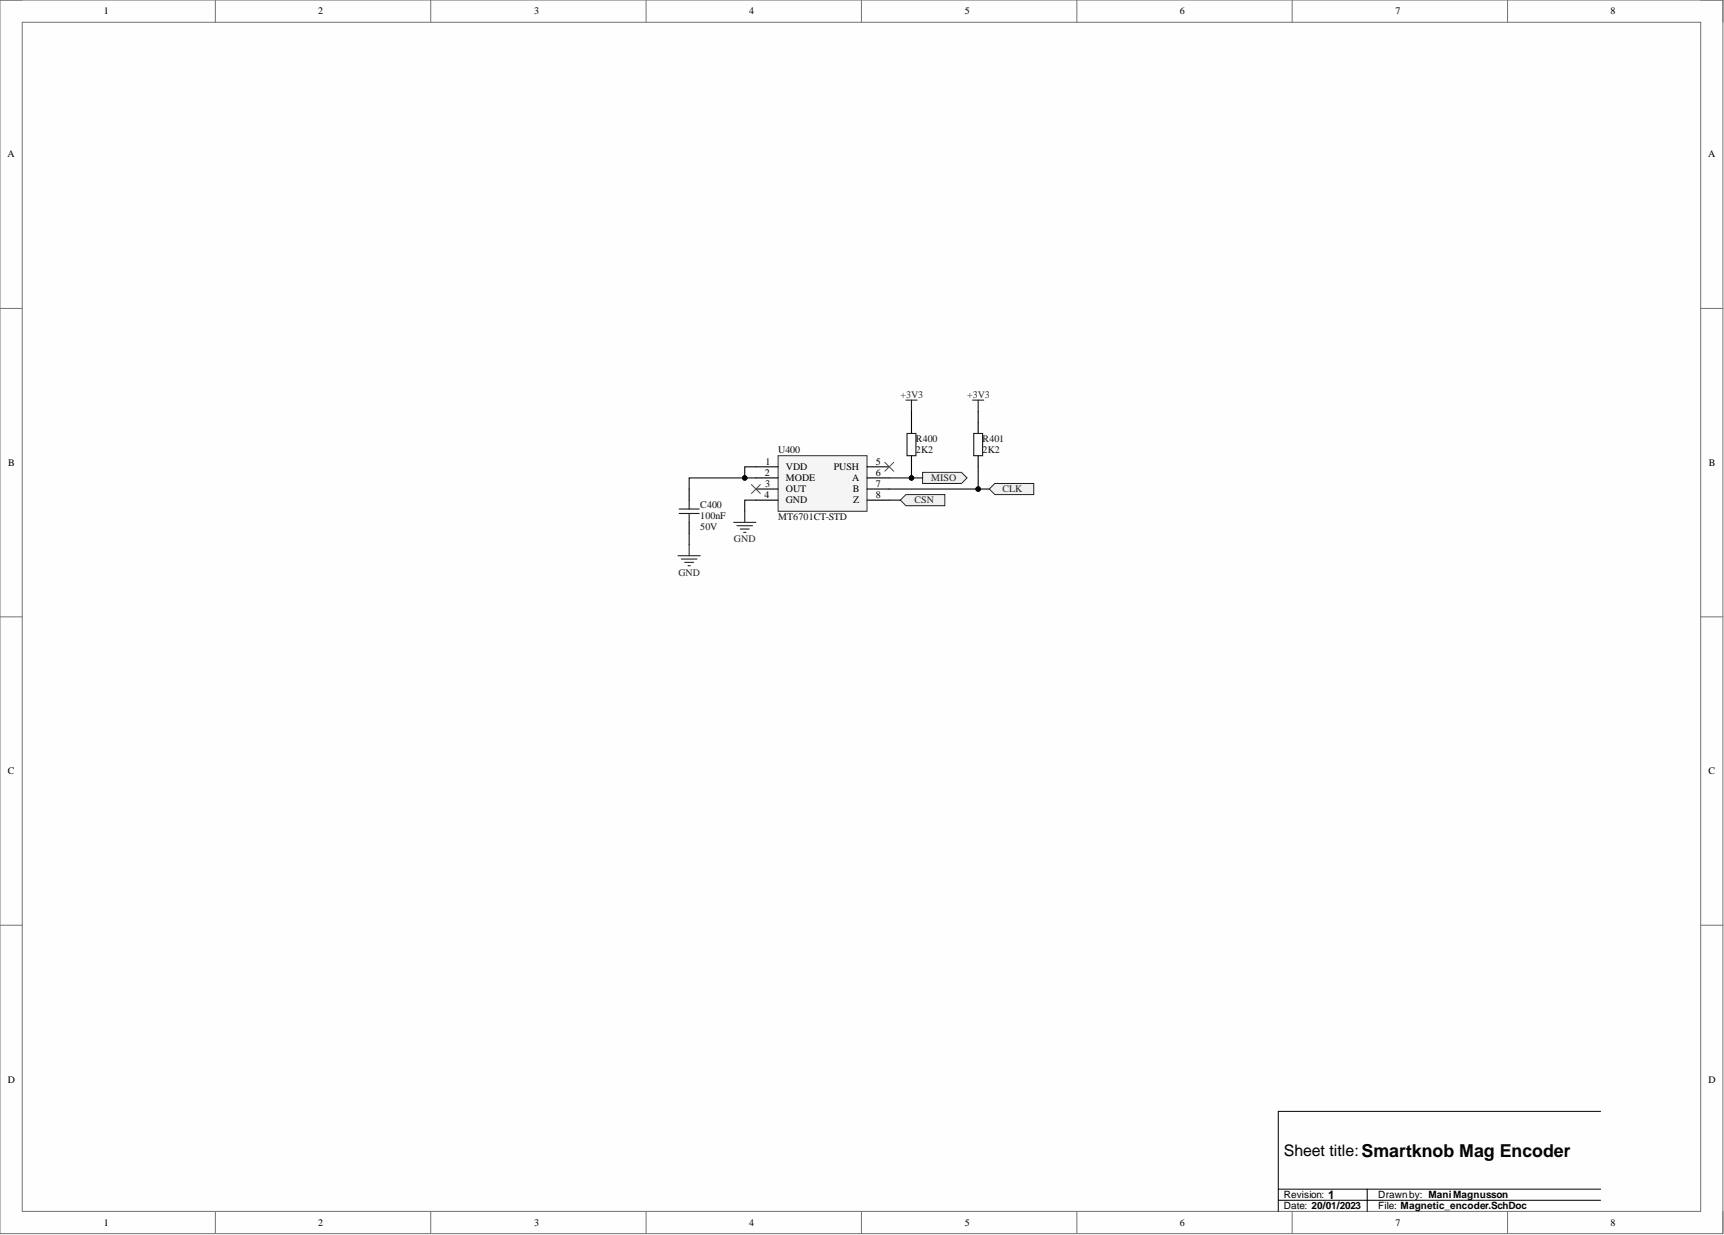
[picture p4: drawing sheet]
<svg xmlns="http://www.w3.org/2000/svg" width="393mm" height="282mm" viewBox="0 0 393 282" stroke-linecap="round" stroke-linejoin="round" font-family="sans-serif">
<path d="M0 0h393.1v281.6h-393.1z" fill-rule="evenodd" fill="#fefefe"/>
<path d="M0 0h393.1v281.6h-393.1z" fill="none" stroke="#727272" stroke-width=".23"/>
<path d="M5.1 5.1h382.9v271.4h-382.9z" fill-rule="evenodd" fill="#fefefe"/>
<g fill="none" stroke="#727272" stroke-width=".23">
<path d="M0 0h5.1M5.1 5.1h382.9v271.4h-382.9zM49.1 0v5.1M98.3 0v5.1M147.4 0v5.1M196.5 0v5.1M245.7 0v5.1M294.8 0v5.1M344 0v5.1M388 0h5.1v5.1M0 70.4h5.1M388 70.4h5.1"/>
<path d="M0 140.8h5.1M388 140.8h5.1M0 211.2h5.1M388 211.2h5.1M49.1 276.5v5.1M98.3 276.5v5.1M147.4 276.5v5.1M196.5 276.5v5.1M245.7 276.5v5.1M294.8 276.5v5.1M344 276.5v5.1M393.1 276.5v5.1"/>
</g>
<path d="M365.2 253.7h-73.5v22.8M291.7 271.4h73.5M291.7 273.9h73.5M311.9 271.4v5.1" fill="none" stroke="#000" stroke-width=".23"/>
<path d="M177.5 104h20.3v12.7h-20.3z" fill-rule="evenodd" fill="#f5f5f5"/>
<path d="M177.5 104h20.3v12.7h-20.3z" fill="none" stroke="#2e2e2e" stroke-width=".23"/>
<path d="M157.2 111.6v2.6M157.2 119.2v2.6M172.5 106.5h5M172.5 109.1h5M172.5 111.6h5M172.5 114.2h5M197.8 106.5h5.1M197.8 109.1h5.1M197.8 111.6h5.1M197.8 114.2h5.1" fill="none" stroke="#000" stroke-width=".25"/>
<path d="M155 116.2h4.5M155 117.2h4.5M157.2 114.2v2M157.2 117.2v2" fill="none" stroke="#1c1c1c" stroke-width=".25"/>
<path d="M171.4 110.6l2.1 2M173.5 110.6l-2.1 2M201.9 105.5l2 2.1M203.9 105.5l-2 2.1" fill="none" stroke="#4c4c4c" stroke-width=".23"/>
<path d="M167.4 119.2h5.1M168.1 120h3.6M169.9 116.7v2.5M154.7 126.8h5.1M155.5 127.6h3.5M156.2 128.4h2.1M157 129.1h.5M157.2 124.3v2.5M168.9 120.7h2M169.7 121.5h.5" fill="none" stroke="#262626" stroke-width=".25"/>
<path d="M227 110.3h8.9v2.6h-8.9l-1.3-1.3z" fill-rule="evenodd" fill="#f0f0f0"/>
<path d="M227 110.3h8.9v2.6h-8.9l-1.3-1.3z" fill="none" stroke="#262626" stroke-width=".23"/>
<path d="M206.7 112.9h8.9v2.5h-8.9l-1.3-1.2z" fill-rule="evenodd" fill="#f0f0f0"/>
<path d="M206.7 112.9h8.9v2.5h-8.9l-1.3-1.2z" fill="none" stroke="#262626" stroke-width=".23"/>
<path d="M210.5 107.8h8.9l1.2 1.3-1.2 1.2h-8.9z" fill-rule="evenodd" fill="#f0f0f0"/>
<path d="M210.5 107.8h8.9l1.2 1.3-1.2 1.2h-8.9z" fill="none" stroke="#262626" stroke-width=".23"/>
<path d="M208 96.4v2.5M223.2 96.4v2.5M208 104v2.5M223.2 104v2.5" fill="none" stroke="#000" stroke-width=".25"/>
<path d="M206.9 98.9h2.1v5.1h-2.1zM222.2 98.9h2v5.1h-2z" fill="none" stroke="#1c1c1c" stroke-width=".25"/>
<path d="M172.5 106.5h-2.6v2.6h2.6" fill="none" stroke="#0e0e0e" stroke-width=".25"/>
<circle cx="169.9" cy="109.1" r=".51" fill="#0e0e0e"/>
<circle cx="169.9" cy="109.1" r=".51" fill="none" stroke="#0e0e0e" stroke-width=".23"/>
<path d="M169.9 109.1h-12.7v2.5" fill="none" stroke="#0e0e0e" stroke-width=".25"/>
<circle cx="169.9" cy="109.1" r=".51" fill="#0e0e0e"/>
<circle cx="169.9" cy="109.1" r=".51" fill="none" stroke="#0e0e0e" stroke-width=".23"/>
<path d="M172.5 114.2h-2.6v2.5M202.9 111.6h22.8M202.9 114.2h2.5M157.2 121.8v2.5" fill="none" stroke="#0e0e0e" stroke-width=".25"/>
<circle cx="223.2" cy="111.6" r=".51" fill="#0e0e0e"/>
<circle cx="223.2" cy="111.6" r=".51" fill="none" stroke="#0e0e0e" stroke-width=".23"/>
<path d="M202.9 109.1h7.6" fill="none" stroke="#0e0e0e" stroke-width=".25"/>
<circle cx="208" cy="109.1" r=".51" fill="#0e0e0e"/>
<circle cx="208" cy="109.1" r=".51" fill="none" stroke="#0e0e0e" stroke-width=".23"/>
<path d="M223.2 106.5v5.1" fill="none" stroke="#0e0e0e" stroke-width=".25"/>
<circle cx="223.2" cy="111.6" r=".51" fill="#0e0e0e"/>
<circle cx="223.2" cy="111.6" r=".51" fill="none" stroke="#0e0e0e" stroke-width=".23"/>
<path d="M208 106.5v2.6" fill="none" stroke="#0e0e0e" stroke-width=".25"/>
<circle cx="208" cy="109.1" r=".51" fill="#0e0e0e"/>
<circle cx="208" cy="109.1" r=".51" fill="none" stroke="#0e0e0e" stroke-width=".23"/>
<path d="M206.7 91.3h2.5M208 91.3v2.6M221.9 91.3h2.5M223.2 91.3v2.6" fill="none" stroke="#262626" stroke-width=".25"/>
<path d="M208 93.9v2.5M223.2 93.9v2.5" fill="none" stroke="#0e0e0e" stroke-width=".25"/>
<text font-size="3.6" x="292.9" y="263.8">Sheet title:Smartknob Mag Encoder</text>
<text font-size="2.7" x="303.1" y="273.6">1</text>
<g font-size="2.3">
<text x="23.7" y="3.3">1</text>
<text x="72.6" y="3.3">2</text>
<text x="121.9" y="3.3">3</text>
<text x="170.9" y="3.3">4</text>
<text x="220.1" y="3.3">5</text>
<text x="269.2" y="3.3">6</text>
<text x="318.4" y="3.3">7</text>
<text x="367.5" y="3.3">8</text>
<text x="1.7" y="35.9">A</text>
<text x="389.7" y="35.9">A</text>
<text x="1.9" y="106.4">B</text>
<text x="174.7" y="106">1</text>
<text x="179.3" y="107.3">VDD</text>
<text x="190.2" y="107.3">PUSH</text>
<text x="199.8" y="106">5</text>
<text x="389.9" y="106.4">B</text>
<text x="174.4" y="113.6">4</text>
<text x="174.5" y="108.6">2</text>
<text x="174.6" y="111.1">3</text>
<text x="179.3" y="109.8">MODE</text>
<text x="179.3" y="112.4">OUT</text>
<text x="194.4" y="109.8">A</text>
<text x="194.6" y="112.4">B</text>
<text x="199.8" y="108.6">6</text>
<text x="199.8" y="111.1">7</text>
<text x="199.8" y="113.6">8</text>
<text x="179.3" y="114.9">GND</text>
<text x="194.7" y="114.9">Z</text>
<text x="1.8" y="176.7">C</text>
<text x="389.8" y="176.7">C</text>
<text x="1.8" y="247.1">D</text>
<text x="389.8" y="247.1">D</text>
<text x="292.9" y="276">Date: 20/01/2023</text>
<text x="292.9" y="273.4">Revision:</text>
<text x="314.5" y="276">File: Magnetic_encoder.SchDoc</text>
<text x="314.5" y="273.4">Drawnby: ManiMagnusson</text>
<text x="23.7" y="279.8">1</text>
<text x="72.6" y="279.8">2</text>
<text x="121.9" y="279.8">3</text>
<text x="170.9" y="279.8">4</text>
<text x="220.1" y="279.8">5</text>
<text x="269.2" y="279.8">6</text>
<text x="318.4" y="279.8">7</text>
<text x="367.5" y="279.8">8</text>
</g>
<g font-size="2.3" fill="#262626">
<text x="205.4" y="90.8">+3V3</text>
<text x="220.6" y="90.8">+3V3</text>
<text x="212.4" y="109.8">MISO</text>
<text x="228.8" y="112.4">CLK</text>
<text x="208.6" y="114.9">CSN</text>
<text x="167.5" y="123.8">GND</text>
<text x="154.8" y="131.4">GND</text>
</g>
<g font-size="2.3" fill="#0e0e0e">
<text x="209" y="101">R400</text>
<text x="224.2" y="101">R401</text>
<text x="177.5" y="103.5">U400</text>
<text x="209" y="103.5">2K2</text>
<text x="224.2" y="103.5">2K2</text>
<text x="159.8" y="118.5">100nF</text>
<text x="159.8" y="115.9">C400</text>
<text x="177.5" y="118.7">MT6701CT-STD</text>
<text x="159.8" y="121">50V</text>
</g>
</svg>
